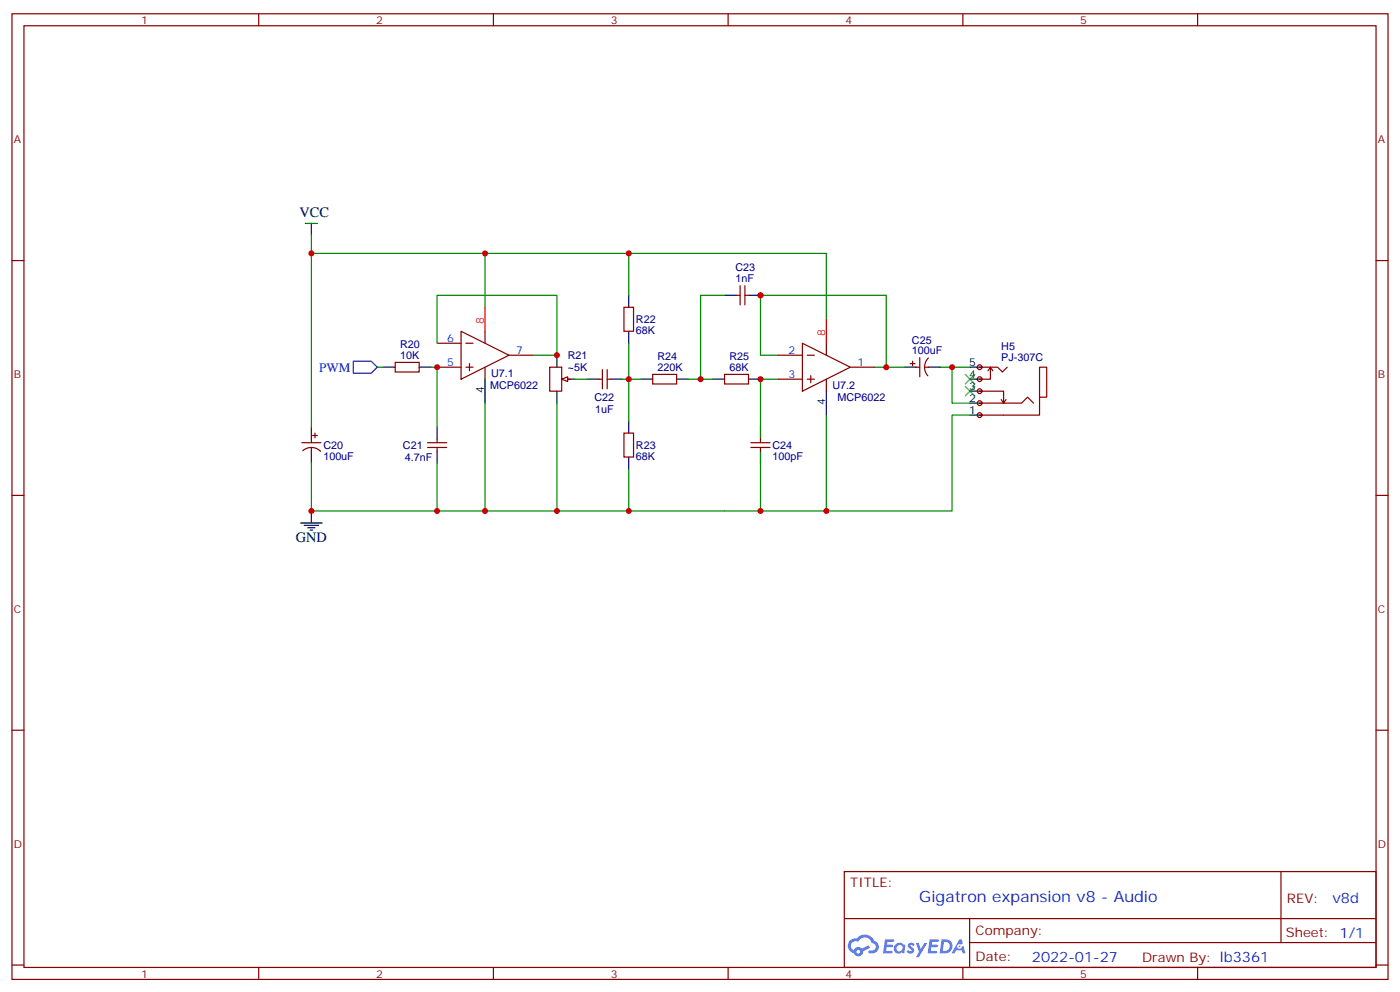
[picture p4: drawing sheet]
<svg xmlns="http://www.w3.org/2000/svg" width="412mm" height="292mm" viewBox="0 0 412 292" stroke-linecap="round" stroke-linejoin="round" font-family="sans-serif">
<g fill="none" stroke="#870000" stroke-width=".35">
<path d="M3.5 4.1h405.4v284.3h-405.4zM7.1 7.6h398.2v277.3h-398.2zM76.2 4.1v3.5M145.3 4.1v3.5M214.5 4.1v3.5M283.6 4.1v3.5M352.8 4.1v3.5M3.5 76.7h3.6M405.3 76.7h3.6M3.5 145.9h3.6M405.3 145.9h3.6M3.5 215h3.6"/>
<path d="M405.3 215h3.6M248.7 256.6h156.6v28.3h-156.6zM377.3 256.7v20.8M248.7 270.5h156.5M285.6 277.5h119.6M285.6 270.5v14.1M3.5 284.2h3.6M76.2 284.9v3.5M145.3 284.9v3.5M214.5 284.9v3.5M283.6 284.9v3.5M352.8 284.9v3.5"/>
<path d="M405.3 284.2h3.6"/>
</g>
<g fill="#5487ff">
<path d="M267.7 277.8a1.22 1.22 0 0 1 1.7 .3l-.4 .6a.47 .47 0 0 0-.3-.4 .47 .47 0 0 0-.5 .1l.1 .3a1.14 1.14 0 0 1 .8 1.7 1.14 1.14 0 0 1-1.9 0l-.2-.2 .5-.5 .7 .4a.29 .29 0 0 0 .3-.2 .29 .29 0 0 0-.2-.4 1.04 1.04 0 0 1-.6-1.7z"/>
<path d="M260.7 276.6h2.4l.3 .2-.2 .5h-1.8l-.1 .9h1.5l.3 .3-.3 .4h-1.6l-.2 1.1 1.7 .1 .2 .3-.2 .3h-2.6z"/>
<path d="M273.8 276.6h2.4l.3 .2-.1 .5h-1.8l-.2 .9h1.6l.3 .3-.4 .4h-1.6l-.1 1.1 1.7 .1 .2 .3-.2 .3h-2.6z"/>
<path d="M282.6 276.6h.7l.3 1.2-.6 .3a.69 .69 0 0 0-1 .3 .69 .69 0 0 0 .4 1 .69 .69 0 0 0 .9-.6l.5-.3 .6 2.2h-.8l-.2-.9h-1.8l-.5 .9h-.8z"/>
<path d="M269.8 277.7h.8l.6 1.8 1.1-1.8h.9l-2.6 4.1h-.8l.9-1.5z"/>
<path d="M277.4 276.6l-.6 4.1h1.3a2.11 2.11 0 0 0 2.5-2.1 2.11 2.11 0 0 0-2.5-2zM278.1 277.3a1.39 1.39 0 0 1 1.7 1.4 1.39 1.39 0 0 1-1.8 1.3h-.3z"/>
<path d="M263.7 278.2a1.54 1.54 0 0 0-.1 2.1 1.54 1.54 0 0 0 2.2 .2l.6 .2 .3-2.3-.2-.2-.4-.1a1.49 1.49 0 0 0-2.4 .1zM264 279.2a.94 .94 0 0 1 1.8 0 .94 .94 0 0 1-1.8 0z"/>
<path d="M250.4 276.9a2.18 2.18 0 0 0 1.1 3.8 1.44 1.44 0 0 0 1.6 .9 1.44 1.44 0 0 0 1.2-1.5l2-1-.5-.7-1.9 .9a1.47 1.47 0 0 0-2.4 .5 1.39 1.39 0 0 1-.7-2 1.39 1.39 0 0 1 2-.4 2.12 2.12 0 0 1 2.2-1.3 2.12 2.12 0 0 1 1.9 1.6 1.14 1.14 0 0 1 1.1 1.5 1.14 1.14 0 0 1-1.7 .7 .43 .43 0 0 0-.5 .3 .43 .43 0 0 0 .4 .5 1.98 1.98 0 0 0 2.5-1.2 1.98 1.98 0 0 0-1.2-2.5 3.1 3.1 0 0 0-5.3-.7l-.9 .1zM252.3 280.2a.55 .55 0 0 1 1.1 0 .55 .55 0 0 1-1.1 0z"/>
<circle cx="282.6" cy="278.7" r=".26"/>
</g>
<path d="M284.3 113.8l2.9 2.8M284.3 110.2l2.9 2.9M287.2 113.8l-2.9 2.8M287.2 110.2l-2.9 2.9" fill="none" stroke="#3c3" stroke-width=".35"/>
<path d="M276.9 108.1h8.9M280.5 108.1v10.6h5.3" fill="none" stroke="#008700" stroke-width=".35"/>
<g fill="#f0f0f0" stroke="#870000" stroke-width=".35">
<circle cx="288.6" cy="108.1" r=".71"/>
<circle cx="288.6" cy="111.7" r=".71"/>
<circle cx="288.6" cy="115.2" r=".71"/>
<circle cx="288.6" cy="118.7" r=".71"/>
<circle cx="288.6" cy="122.2" r=".71"/>
</g>
<g fill="none" stroke="#000" stroke-width=".35">
<path d="M90 65.8h3.5M91.7 65.8v3.5M213.4 87h3.6M220.5 87h3.5M112.9 108.1h3.5M123.5 108.1h3.5M164 104.6v3.5M164 115.2v3.5M165.8 111.7h3.5M172.9 111.7h3.5M179.9 111.7h3.5M188.7 111.7h3.6"/>
<path d="M199.3 111.7h3.5M209.9 111.7h3.5M220.5 111.7h3.5M266.3 108.1h3.6M273.4 108.1h3.5M285.8 118.7h3.5M285.8 115.2h3.5M285.8 111.7h3.5M285.8 108.1h3.5M91.7 125.8v3.5M91.7 132.8v3.5M128.8 125.8v3.5"/>
<path d="M128.8 132.8v3.5M285.8 122.2h3.5M88.5 154h6.4M89.6 154.7h4.2M90.7 155.4h2.1M91.4 156.1h.7M91.7 150.5v3.5"/>
</g>
<g fill="none" stroke="#870000" stroke-width=".35">
<path d="M217 87h1M218 84.1v5.7M219.4 84.1v5.7M219.4 87h1.1M116.4 106.7h7.1v2.8h-7.1zM161.9 108.1h3.6v7.1h-3.6zM166.2 111.7h1.7M176.4 111.7h1M177.4 108.8v5.7M178.9 108.8v5.7M178.9 111.7h1M192.3 110.2h7v2.9h-7z"/>
<path d="M213.4 110.2h7.1v2.9h-7.1zM268.1 107.1h1.4M268.8 106.4v1.4M269.9 108.1h1M270.9 105.3v5.6M272.3 108.1h1.1M273.5 105.4a3.8 3.8 0 0 0-.2 5.3M288.6 118.7h12.3l1.8-1.8 1.7 1.8M288.6 115.2h7v3.5M288.6 108.1h5.3l1.4 1.4 1.4-1.4M291.7 108.1v3.6h-3.1M291.7 108.1l.8 1.1"/>
<path d="M291.7 108.1l-.7 1.1M294.9 117.7l.7 1M296.3 117.7l-.7 1M306.2 116.9v-8.8h2.1v8.8h-2.1v5.3h-17.6M88.9 130.4h5.6M89.2 132.7a3.8 3.8 0 0 1 5.2 .2M91.7 129.3v1.1M91.7 131.8v1M92.1 128.2h1.4M92.8 127.5v1.4M125.9 131.8h5.7M125.9 130.4h5.7"/>
<path d="M128.8 129.3v1.1M128.8 131.8v1"/>
</g>
<path d="M104.1 106.4h5.3l1.7 1.7-1.7 1.8h-5.3z" fill="none" stroke="#00f" stroke-width=".35"/>
<path d="M91.7 74.6h151.7v19.4M185.2 74.6v12.4M229.3 111.7h-5.3v14.1M229.3 104.6h-5.3v-17.6h37.1v21.1h-3.6M261.1 108.1h5.2M185.2 138.1v12.4M224 136.3v14.2M243.4 122.2v28.3" fill="none" stroke="#008700" stroke-width=".35"/>
<path d="M165.5 111.7l1.7-.8v1.5z" fill="#f0f0f0" stroke="#870000" stroke-width=".35"/>
<g fill="none" stroke="#008700" stroke-width=".35">
<path d="M91.7 69.3v56.5M142.9 74.6v15.9M213.4 87h-7v24.7M111.1 108.1h1.8M127 108.1h1.8v17.7M128.8 101.1v-14.1h35.2v17.6h-7M142.9 118.7v31.8M164 118.7v31.8M169.3 111.7h3.6M183.4 111.7h5.3M185.2 101.1v22.9M202.8 111.7h7.1"/>
<path d="M128.8 136.3v14.2M285.8 122.2h-5.3v28.3h-188.8v-14.2"/>
</g>
<g fill="none" stroke="#870000" stroke-width=".35">
<path d="M135.8 97.5l14.1 7.1-14.1 7.1zM142.9 97.5v3.6M183.8 90.5h2.8v7h-2.8zM128.8 101.1h7M128.8 108.1h7M137.2 101.1h2.1M137.2 108.1h2.1M138.3 107.1v2.1M142.9 108.1v3.6M149.9 104.6h7.1M229.3 104.6h7.1M229.3 111.7h7.1"/>
<path d="M236.4 101.1l14.1 7-14.1 7.1zM237.8 104.6h2.1M237.8 111.7h2.1M238.8 110.6v2.1M243.4 101.1v3.5M243.4 111.7v3.5M250.5 108.1h7M183.8 127.5h2.8v7.1h-2.8zM221.2 131.8h5.6M221.2 130.4h5.6M224 129.3v1.1M224 131.8v1"/>
</g>
<path d="M142.9 90.5v7M243.4 94v7.1" fill="none" stroke="#f00" stroke-width=".35"/>
<path d="M185.2 87v3.5M185.2 97.5v3.6M142.9 111.7v7M243.4 115.2v7M185.2 124v3.5M185.2 134.6v3.5M224 125.8v3.5M224 132.8v3.5" fill="none" stroke="#000" stroke-width=".35"/>
<g fill="#c00">
<circle cx="185.2" cy="150.5" r=".88"/>
<circle cx="185.2" cy="74.6" r=".88"/>
<circle cx="243.4" cy="150.5" r=".88"/>
<circle cx="224" cy="150.5" r=".88"/>
<circle cx="224" cy="87" r=".88"/>
<circle cx="280.5" cy="108.1" r=".88"/>
<circle cx="261.1" cy="108.1" r=".88"/>
<circle cx="164" cy="150.5" r=".88"/>
<circle cx="142.9" cy="74.6" r=".88"/>
<circle cx="142.9" cy="150.5" r=".88"/>
<circle cx="91.7" cy="150.5" r=".88"/>
<circle cx="128.8" cy="150.5" r=".88"/>
<circle cx="91.7" cy="74.6" r=".88"/>
<circle cx="206.4" cy="111.7" r=".88"/>
<circle cx="185.2" cy="111.7" r=".88"/>
<circle cx="128.8" cy="108.1" r=".88"/>
<circle cx="164" cy="104.6" r=".88"/>
<circle cx="224" cy="111.7" r=".88"/>
</g>
<text font-size="4.6" fill="#00f" x="270.8" y="265.7">Gigatron expansion v8 - Audio</text>
<g font-size="4.2">
<text x="88.2" y="64">VCC</text>
<text x="87.1" y="159.6">GND</text>
</g>
<g font-size="4.2" fill="#00f">
<text x="392.5" y="265.9">v8d</text>
<text x="304" y="283.3">2022-01-27</text>
</g>
<text font-size="3.9" fill="#00f" x="94" y="109.4">PWM</text>
<g font-size="3.9" fill="#800">
<text x="250.5" y="261.2">TITLE:</text>
<text x="379.1" y="265.9">REV:</text>
<text x="287.4" y="275.4">Company:</text>
<text x="378.7" y="276">Sheet: 1/1</text>
<text x="287.4" y="283.1">Date:</text>
<text x="336.4" y="283.2">Drawn By: lb3361</text>
</g>
<g font-size="3.2" fill="#800">
<text x="41.6" y="7.1">1</text>
<text x="110.8" y="7.1">2</text>
<text x="179.9" y="7.1">3</text>
<text x="249.1" y="7.1">4</text>
<text x="318.2" y="7.1">5</text>
<text x="4.1" y="42.2">A</text>
<text x="405.9" y="42.2">A</text>
<text x="4.1" y="111.3">B</text>
<text x="405.9" y="111.3">B</text>
<text x="4.1" y="180.4">C</text>
<text x="405.9" y="180.4">C</text>
<text x="4.1" y="249.6">D</text>
<text x="405.9" y="249.6">D</text>
<text x="41.6" y="287.9">1</text>
<text x="110.8" y="287.9">2</text>
<text x="179.9" y="287.9">3</text>
<text x="249.1" y="287.9">4</text>
<text x="318.2" y="287.9">5</text>
</g>
<g font-size="3.2" fill="#000080">
<text x="216.6" y="83.1">1nF</text>
<text x="216.6" y="79.9">C23</text>
<text x="187.3" y="95.1">R22</text>
<text x="187.3" y="98.4">68K</text>
<text x="268.6" y="101.2">C25</text>
<text x="117.8" y="105.7">10K</text>
<text x="117.8" y="102.4">R20</text>
<text x="167.2" y="105.7">R21</text>
<text x="193.7" y="106">R24</text>
<text x="214.9" y="106">R25</text>
<text x="268.6" y="104.2">100uF</text>
<text x="294.9" y="106.4">PJ-307C</text>
<text x="294.9" y="103.1">H5</text>
<text x="144.7" y="111">U7.1</text>
<text x="167.3" y="109.3">~5K</text>
<text x="193.7" y="109.2">220K</text>
<text x="214.9" y="109.2">68K</text>
<text x="144.4" y="114.6">MCP6022</text>
<text x="175.1" y="118.1">C22</text>
<text x="245.2" y="114.6">U7.2</text>
<text x="246.7" y="118.1">MCP6022</text>
<text x="175.3" y="121.6">1uF</text>
<text x="95.2" y="135.5">100uF</text>
<text x="95.2" y="132.1">C20</text>
<text x="118.7" y="132.2">C21</text>
<text x="119.3" y="135.7">4.7nF</text>
<text x="187.3" y="135.5">68K</text>
<text x="187.3" y="132.2">R23</text>
<text x="227.5" y="135.5">100pF</text>
<text x="227.5" y="132.2">C24</text>
</g>
<g font-size="3.2" fill="#f00">
<text x="142.5" y="95.4" transform="rotate(-90 142.5 95.4)">8</text>
<text x="243.1" y="99" transform="rotate(-90 243.1 99)">8</text>
</g>
<g font-size="3.2" fill="#00f">
<text x="131.7" y="100.7">6</text>
<text x="131.7" y="107.8">5</text>
<text x="152" y="104.2">7</text>
<text x="232.2" y="104.2">2</text>
<text x="252.6" y="107.8">1</text>
<text x="232.2" y="111.3">3</text>
</g>
<g font-size="3.2">
<text x="285.5" y="107.8">5</text>
<text x="285.5" y="111.3">4</text>
<text x="142.5" y="115.8" transform="rotate(-90 142.5 115.8)">4</text>
<text x="243.1" y="119.3" transform="rotate(-90 243.1 119.3)">4</text>
<text x="285.5" y="118.4">2</text>
<text x="285.5" y="114.8">3</text>
<text x="285.5" y="121.9">1</text>
</g>
</svg>
